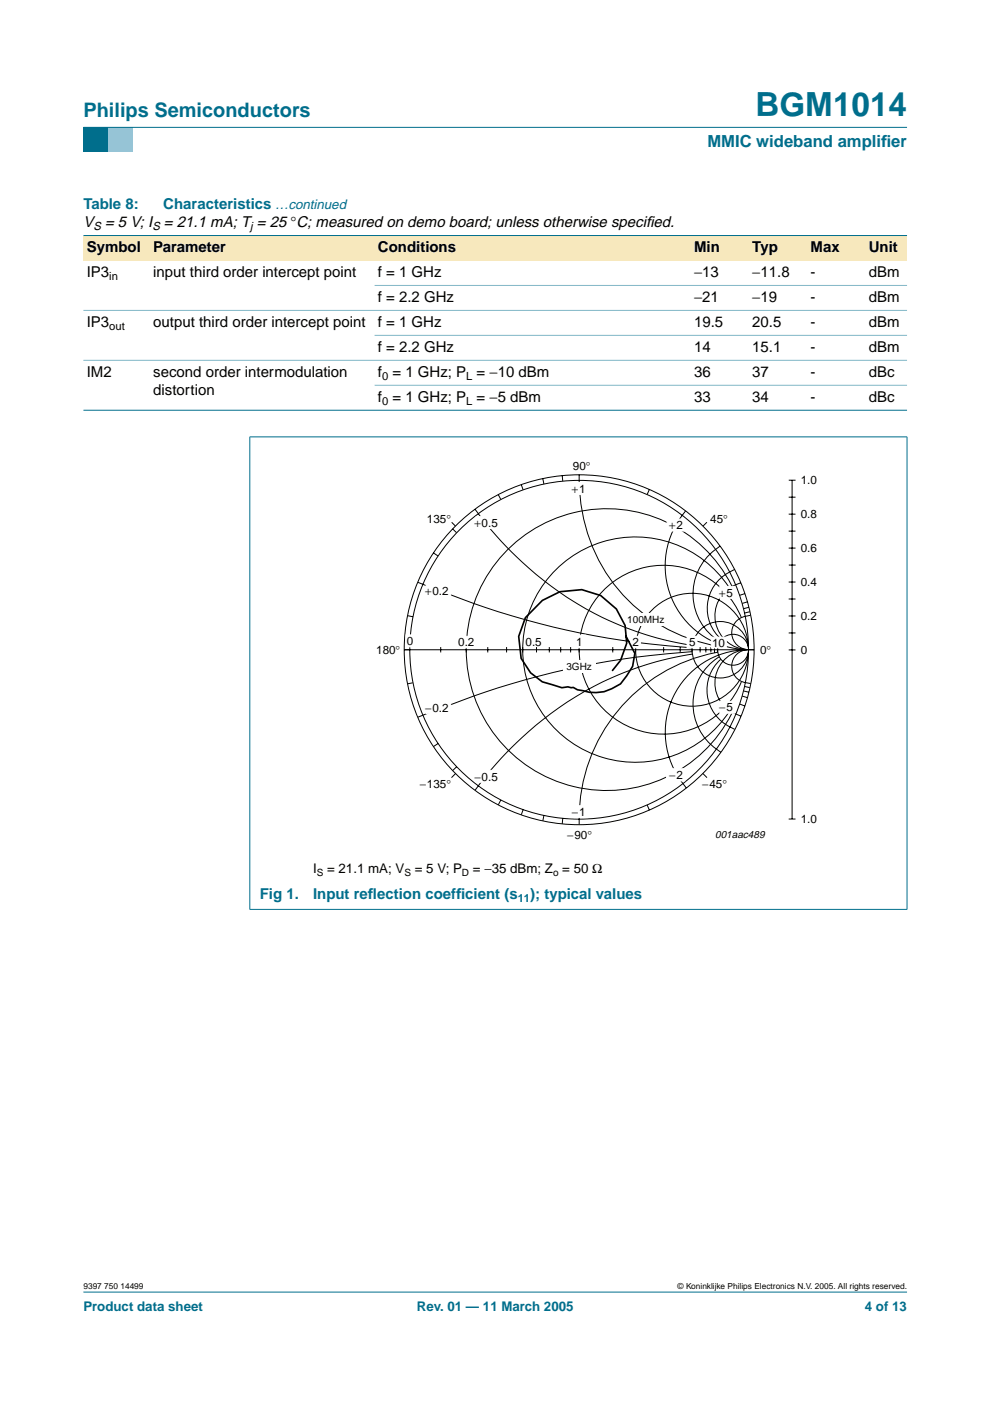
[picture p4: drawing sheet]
<svg xmlns="http://www.w3.org/2000/svg" width="210mm" height="297mm" viewBox="0 0 210 297" stroke-linecap="round" stroke-linejoin="round" font-family="sans-serif">
<path d="M17.7 273.9h174.6z" fill="#006e8c" stroke="#006e8c" stroke-width=".21"/>
<path d="M17.7 27h5.3v5.3h-5.3z" fill-rule="evenodd" fill="#006e8c"/>
<path d="M23 27h5.3v5.3h-5.3z" fill-rule="evenodd" fill="#96c4d6"/>
<path d="M17.7 27h174.6z" fill="#006e8c" stroke="#006e8c" stroke-width=".21"/>
<g fill="#f7e8bd">
<path d="M17.7 49.9h14.1v5.3h-14.1z" fill-rule="evenodd"/>
<path d="M31.8 49.9h47.6v5.3h-47.6z" fill-rule="evenodd"/>
<path d="M79.4 49.9h60v5.3h-60z" fill-rule="evenodd"/>
<path d="M139.4 49.9h7.1v5.3h-7.1z" fill-rule="evenodd"/>
<path d="M146.5 49.9h12.3v5.3h-12.3z" fill-rule="evenodd"/>
<path d="M158.8 49.9h12.3v5.3h-12.3z" fill-rule="evenodd"/>
<path d="M171.1 49.9h12.4v5.3h-12.4z" fill-rule="evenodd"/>
<path d="M183.5 49.9h8.8v5.3h-8.8z" fill-rule="evenodd"/>
</g>
<g fill="#006e8c" stroke="#006e8c" stroke-width=".21">
<path d="M17.7 49.9h174.6z"/>
<path d="M17.7 87h174.6z"/>
<path d="M53 92.7v100.1z"/>
<path d="M192.3 92.7v100.1z"/>
<path d="M52.9 92.6h139.5z"/>
<path d="M52.9 192.8h139.5z"/>
</g>
<g fill="#80b6c6" stroke="#80b6c6" stroke-width=".21">
<path d="M79.4 60.5h112.9z"/>
<path d="M17.7 65.8h174.6z"/>
<path d="M79.4 71.1h112.9z"/>
<path d="M17.7 76.4h174.6z"/>
<path d="M79.4 81.7h112.9z"/>
</g>
<path d="M55.6 96.9h134.1v81.8h-134.1z" fill="none" stroke="#fff" stroke-width=".21"/>
<g fill="none" stroke="#000" stroke-width=".21">
<path d="M91.9 117.2l1 .7M95.8 110.7l.8 .8M96 112.1l.8 .8M100.7 108l2.7 3.5 3.6 4 3.3 3.3 4 3.5a67.1 67.1 0 0 0 32.4 14.5M105.7 104.9l.5 1M110.5 102.8l.4 1.1M115.1 101.5l.2 1.1M119.2 100.8l.1 1.2M122.8 100.7a35.3 35.3 0 0 0 23 34.6l4.3 1.3 2.3 .4M137.7 103.8l-.5 1M145.4 108.3a17.8 17.8 0 0 0-2.8 19 17.8 17.8 0 0 0 16.1 10.4M149.9 110.7l-.9 .9"/>
<path d="M152.7 115.8a11.8 11.8 0 0 0-.1 20.2M167.2 105.4h1.5M167.2 109h1.5M167.2 112.6h1.5M167.2 116.2h1.5M167.2 101.8h1.5M167.2 119.8h1.5M167.9 101.8v71.9M85.7 137.8h74.2M86.4 130.5l1.1 .3M88.6 123.5l15.6 5.7 7.2 2.2 6.6 1.7 6.4 1.4 7.4 1.3 6.2 .7 8.7 .9M93.4 137.2v1.1"/>
<path d="M98.9 137.2v1.1M103.4 137.2v1.1M107.4 137.2v1.1M110.8 137.2v1.1M113.8 137.2v1.1M116.5 137.2v1.1M118.9 137.2v1.1M121 137.2v1.1M122.8 137.2v1.1M129.9 137.2v1.1M134.8 137.2v1.1M140.7 137.2v1.1"/>
<path d="M144.2 137.2v1.1M146.7 138.2l-8.7 .8-6.2 .8-7.4 1.2-6.4 1.4-6.6 1.7-7.2 2.2-15.6 5.8M146.7 137.2v1.1M146.7 138.7l-4.3 .8-3.8 .9-4 1.4-3.8 1.4a73.4 73.4 0 0 0-30.1 24.3M148.4 137.2v1.1M149.7 137.2v1.1M150.7 137.2v1.1M151.5 137.2v1.1M152.1 138.3a35.9 35.9 0 0 0-29.3 36.5M152.2 137.2v1.1M152.5 139.3a11.8 11.8 0 0 0 .3 20.2M152.8 139.8a8.8 8.8 0 0 0 3 14.8"/>
<path d="M154.7 124.7a23.9 23.9 0 0 0-35.7-5 23.9 23.9 0 0 0 .1 36 23.9 23.9 0 0 0 35.6-5M155.2 124.3a29.8 29.8 0 0 0-44.7-10.2 29.8 29.8 0 0 0-1.7 45.8 29.8 29.8 0 0 0 45.3-6.8l1.2-2.1M155.8 120.7a8.7 8.7 0 0 0-2.8 14.9M157.1 123.5a7.2 7.2 0 0 0-5.5 7.8 7.2 7.2 0 0 0 7 6.4M157.2 130.9a17.9 17.9 0 0 0-27.4-7.3 17.9 17.9 0 0 0 0 28.3 17.9 17.9 0 0 0 27.4-7.4M157.9 125.9l-1.1 .3M158.3 137.8a17.6 17.6 0 0 0-15.8 10.5 17.6 17.6 0 0 0 3 18.8M158.5 127.6l-1.1 .3M158.5 137.8a7.1 7.1 0 0 0-6.9 6.4 7.1 7.1 0 0 0 5.5 7.6M158.5 137.8a3.5 3.5 0 0 0-3.3 3.2 3.5 3.5 0 0 0 2.9 3.7l1.1 .2M158.8 128.8l-1.2 .3M159 129.7l-1.1 .3"/>
<path d="M159.1 130.4a4 4 0 0 0-3.8 2.7 3.6 3.6 0 0 0 3.3 4.6M167.2 123.4h1.5M167.2 127h1.5M167.2 130.6h1.5M167.2 134.2h1.5M167.2 137.8h1.5M87.5 144.8l-1.1 .2M92.9 157.6l-1 .7M156.9 149.3l1 .4M157.4 147.6l1.1 .3M157.7 146.5l1.1 .3M157.9 145.6l1.1 .2"/>
<path d="M96.6 164l-.9 .9M96.8 162.6l-.8 .8M106.2 169.6l-.5 1M110.9 171.7l-.4 1.1M115.3 172.9l-.2 1.1M119.3 173.5l-.1 1.2M137.2 170.7l.5 1.1M149 164l.9 .9M167.2 173.7h1.5"/>
<circle cx="122.8" cy="137.8" r="37.1"/>
<circle cx="122.8" cy="137.8" r="35.9"/>
<circle cx="146.7" cy="137.8" r="12"/>
<circle cx="152.7" cy="137.8" r="6"/>
<circle cx="155.4" cy="137.8" r="3.3"/>
</g>
<g fill="#fff" stroke="#fff" stroke-width=".21">
<path d="M145.7 134.9h2.1v2.5h-2.1z"/>
<path d="M96.7 134.9h4.2v2.5h-4.2z"/>
<path d="M90.3 123.9h5.2v2.6h-5.2z"/>
<path d="M86.1 134.6h1.7v2.5h-1.7z"/>
<path d="M141.4 110.1h3.8v2.5h-3.8z"/>
<path d="M152.6 124.3h3.2v2.6h-3.2z"/>
<path d="M152.6 148.7h3.2v2.5h-3.2z"/>
<path d="M141.3 163h3.9v2.6h-3.9z"/>
<path d="M90.3 148.8h5.2v2.5h-5.2z"/>
<path d="M101 109.5h5v2.6h-5z"/>
<path d="M101 163.3h5v2.6h-5z"/>
<path d="M120.6 102.3h4v2.5h-4z"/>
<path d="M120.6 170.8h4v2.6h-4z"/>
<path d="M133.7 134.9h2.1v2.5h-2.1z"/>
<path d="M121.4 134.7h2.8v2.7h-2.8z"/>
<path d="M150.8 135.1h3.2v2.3h-3.2z"/>
</g>
<path d="M132.7 134.9l1.9 3.6-.5 2.8-1.2 2-1.3 1.7a8.6 8.6 0 0 1-8 1.4l-1.2-.2-.9-.5-.4 .1-.7-.2-1.3 .2-4.1-1.2-2.5-1.9-2-3.1-.5-4.7 1.4-3.9 3.6-3.7 3.7-1.8 4.7-.5 4 1.3 3.3 2.8 1.8 3.5 .4 3.8-1.3 3.6-1.7 2.2" fill="none" stroke="#000" stroke-width=".35"/>
<g fill="#fff">
<path d="M119.3 140h7v2.6h-7z"/>
<path d="M133 130.1h8.2v2.6h-8.2z"/>
</g>
<text font-size="7.1" fill="#006e8c" x="160.2" y="24.7">BGM1014</text>
<text font-size="4.2" fill="#006e8c" x="17.7" y="24.9">Philips Semiconductors</text>
<g font-size="3.5" fill="#006e8c">
<text x="150" y="31.1">MMIC wideband amplif</text>
<text x="186.8" y="31.1">ier</text>
</g>
<g font-size="3.2" fill="#006e8c">
<text x="17.7" y="44.3">Table 8:</text>
<text x="34.6" y="44.3">Characteristics …continued</text>
<text x="55.1" y="190.7">Fig 1.</text>
<text x="66.4" y="190.7">Input ref</text>
<text x="78" y="190.7">lection coeff</text>
<text x="96.7" y="190.7">icient (s</text>
<text x="112.4" y="190.7">); typical values</text>
</g>
<g font-size="3.2">
<text x="17.7" y="48.2">V</text>
<text x="18.4" y="53.5">Symbol</text>
<text x="22.3" y="48.2">= 5 V; I</text>
<text x="32.5" y="53.5">Parameter</text>
<text x="34.8" y="48.2">= 21.1 mA; T = 25 °C; measured on demo board; unless otherwise specif</text>
<text x="80.1" y="53.5">Conditions</text>
<text x="137" y="48.2">ied.</text>
<text x="147.2" y="53.5">Min</text>
<text x="159.5" y="53.5">Typ</text>
<text x="171.9" y="53.5">Max</text>
<text x="184.2" y="53.5">Unit</text>
<text x="18.4" y="58.8">IP3</text>
<text x="32.5" y="58.8">input third order intercept point</text>
<text x="80.1" y="58.8">f = 1 GHz</text>
<text x="147.2" y="58.8">−13</text>
<text x="159.5" y="58.8">−11.8</text>
<text x="171.9" y="58.8">-</text>
<text x="184.2" y="58.8">dBm</text>
<text x="80.1" y="64">f = 2.2 GHz</text>
<text x="147.2" y="64">−21</text>
<text x="159.5" y="64">−19</text>
<text x="171.9" y="64">-</text>
<text x="184.2" y="64">dBm</text>
<text x="18.4" y="69.3">IP3</text>
<text x="32.5" y="69.3">output third order intercept point</text>
<text x="80.1" y="69.3">f = 1 GHz</text>
<text x="147.2" y="69.3">19.5</text>
<text x="159.5" y="69.3">20.5</text>
<text x="171.9" y="69.3">-</text>
<text x="184.2" y="69.3">dBm</text>
<text x="80.1" y="74.6">f = 2.2 GHz</text>
<text x="147.2" y="74.6">14</text>
<text x="159.5" y="74.6">15.1</text>
<text x="171.9" y="74.6">-</text>
<text x="184.2" y="74.6">dBm</text>
<text x="18.4" y="79.9">IM2</text>
<text x="32.5" y="79.9">second order intermodulation</text>
<text x="32.5" y="83.8">distortion</text>
<text x="80.1" y="79.9">f = 1 GHz; P = −10 dBm</text>
<text x="147.2" y="79.9">36</text>
<text x="159.5" y="79.9">37</text>
<text x="171.9" y="79.9">-</text>
<text x="184.2" y="79.9">dBc</text>
<text x="80.1" y="85.2">f = 1 GHz; P = −5 dBm</text>
<text x="147.2" y="85.2">33</text>
<text x="159.5" y="85.2">34</text>
<text x="171.9" y="85.2">-</text>
<text x="184.2" y="85.2">dBc</text>
</g>
<g font-size="2.8">
<text x="66.4" y="185.2">I</text>
<text x="69.4" y="185.2">= 21.1 mA; V</text>
<text x="87.9" y="185.2">= 5 V; P</text>
<text x="100.3" y="185.2">= −35 dBm; Z = 50 Ω</text>
</g>
<g font-size="2.8" fill="#006e8c">
<text x="17.7" y="278">Product data sheet</text>
<text x="88.4" y="278">Rev. 01 — 11 March 2005</text>
<text x="183.4" y="278">4 of 13</text>
</g>
<g font-size="2.5">
<text x="121.5" y="99.6">90°</text>
<text x="121.3" y="104.5">+1</text>
<text x="169.8" y="102.6">1.0</text>
<text x="90.5" y="110.9">135°</text>
<text x="100.6" y="111.7">+0.5</text>
<text x="141.9" y="112.2">+2</text>
<text x="150.6" y="110.9">45°</text>
<text x="169.8" y="109.8">0.8</text>
<text x="169.8" y="117">0.6</text>
<text x="169.8" y="124.2">0.4</text>
<text x="90.1" y="126.1">+0.2</text>
<text x="152.5" y="126.5">+5</text>
<text x="169.8" y="131.4">0.2</text>
<text x="86.3" y="136.8">0</text>
<text x="97.2" y="137">0.2</text>
<text x="111.4" y="137">0.5</text>
<text x="122.2" y="137">1</text>
<text x="134.1" y="137">2</text>
<text x="146.1" y="137">5</text>
<text x="151" y="137.1">10</text>
<text x="79.8" y="138.7">180°</text>
<text x="161.2" y="138.6">0°</text>
<text x="169.8" y="138.6">0</text>
<text x="90.1" y="150.9">−0.2</text>
<text x="152.5" y="150.9">−5</text>
<text x="89" y="167.1">−135°</text>
<text x="100.6" y="165.5">−0.5</text>
<text x="141.9" y="165.1">−2</text>
<text x="148.9" y="167.1">−45°</text>
<text x="121.3" y="173">−1</text>
<text x="120.3" y="177.8">−90°</text>
<text x="169.8" y="174.4">1.0</text>
</g>
<g font-size="2.4">
<text x="19.8" y="48.7">S</text>
<text x="32.3" y="48.7">S</text>
<text x="53" y="48.7">j</text>
<text x="23.2" y="59.3">in</text>
<text x="23.2" y="69.9">out</text>
<text x="81" y="80.5">0</text>
<text x="98.8" y="80.5">L</text>
<text x="81" y="85.8">0</text>
<text x="98.8" y="85.8">L</text>
</g>
<text font-size="2.4" fill="#006e8c" x="109.8" y="191.3">11</text>
<text font-size="2.2" x="151.6" y="177.6">001aac489</text>
<g font-size="2.1">
<text x="133" y="132.1">100MHz</text>
<text x="120.1" y="142.1">3GHz</text>
<text x="67.2" y="185.7">S</text>
<text x="85.7" y="185.7">S</text>
<text x="97.9" y="185.7">D</text>
<text x="117.3" y="185.7">o</text>
</g>
<g font-size="1.8">
<text x="17.7" y="273.4">9397 750 14499</text>
<text x="143.7" y="273.4">© Koninklijke Philips Electronics N.V. 2005. All rights reserved.</text>
</g>
</svg>
